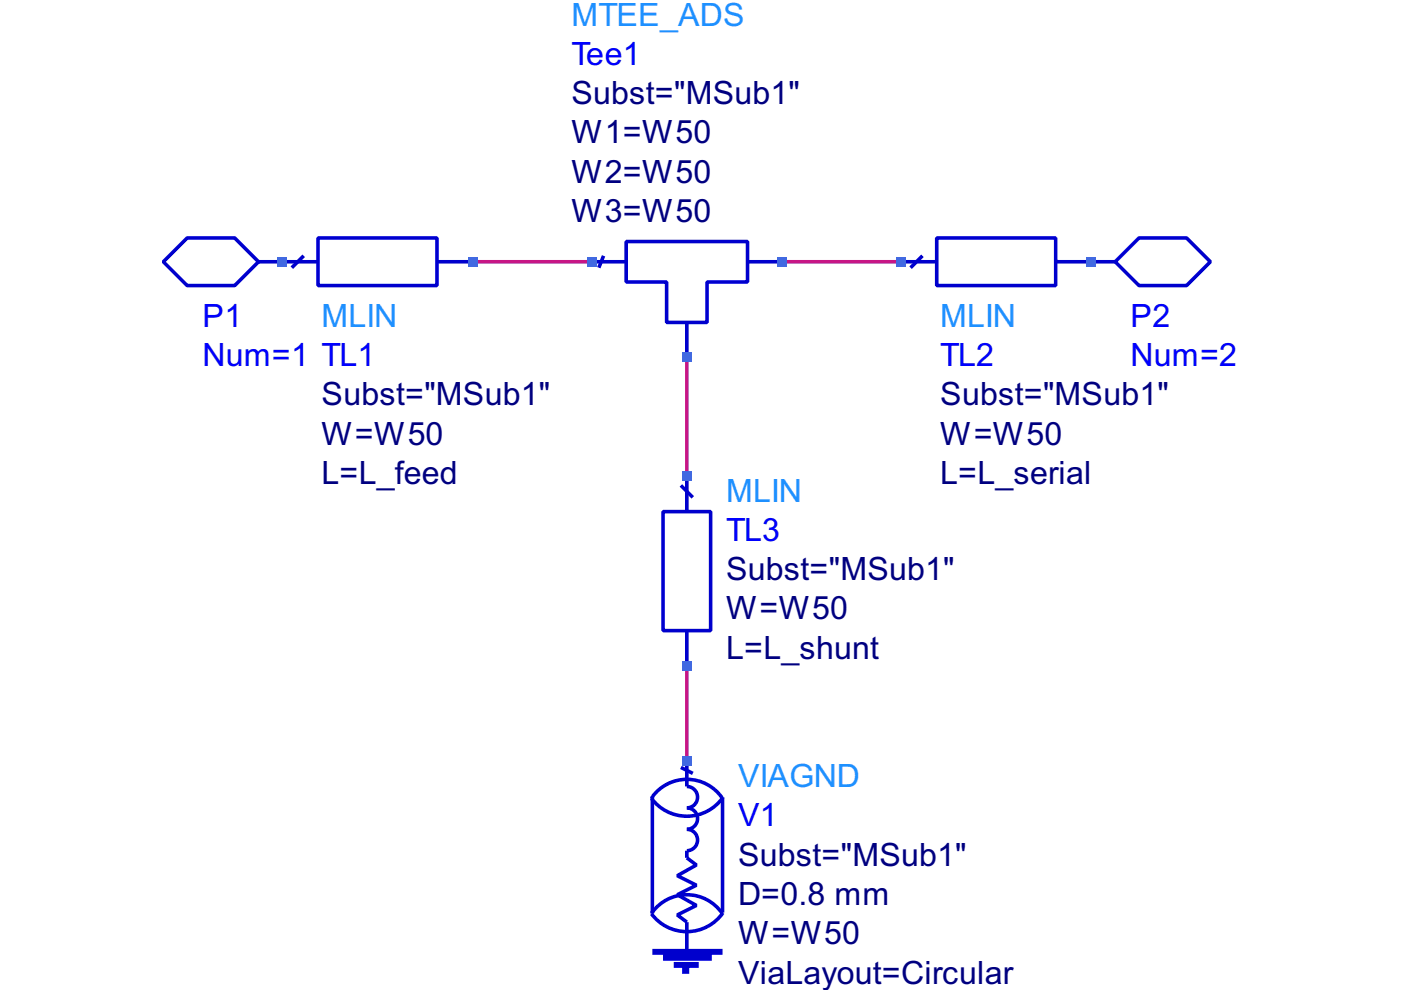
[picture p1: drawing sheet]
<svg xmlns="http://www.w3.org/2000/svg" width="297mm" height="210mm" viewBox="0 0 297 210" stroke-linecap="round" stroke-linejoin="round" font-family="sans-serif">
<path d="M100.2 55.5h25.2M165.8 55.5h25.2M145.6 75.7v25.2M145.6 141.3v20.2" fill="none" stroke="#c71585" stroke-width=".76" stroke-linecap="butt"/>
<g fill="none" stroke="#0000cd" stroke-width=".76" stroke-linecap="butt">
<path d="M54.8 55.5l-5 5h-10.1l-5.1-5 5.1-5h10.1l5 5h5.1M60.6 55.5h6.8M64.4 54.2l-2.5 2.6M67.4 50.5h25.2v10h-25.2zM92.6 55.5h6.9M125.4 55.5h7.4M128 54.2l-1 2.6M132.8 51.2h25.7v8.6h-8.6v8.6h-8.6v-8.6h-8.5zM158.7 55.5h7.1M191.8 55.5h6.8M195.6 54.2l-2.5 2.6M198.6 50.5h25.2v10h-25.2z"/>
<path d="M223.8 55.5h6.8M231.4 55.5h5l5.1 5h10.1l5-5-5-5h-10.1l-5.1 5M145.6 68.4v7.3M140.6 108.5h10.1v25.2h-10.1zM144.4 102.9l2.5 2.5M145.6 101.7v6.8M145.6 133.7v6.8M138.3 168.8v24.9M138.3 168.9a9.1 9.1 0 0 1 14.8 .2M144.4 162.7l2.5 1.3M145.6 161.5v5.3a2.27 2.27 0 0 1 2.3 2.2 2.27 2.27 0 0 1-2.3 2.3 2.27 2.27 0 0 1 2.3 2.3 2.27 2.27 0 0 1-2.3 2.2 2.27 2.27 0 0 1 2.3 2.3 2.27 2.27 0 0 1-2.3 2.3v1.5l2 1.5-4 2.3 4 2-4 2 4 2.3-4 2 2 1.5v6.3M153.2 169v24.5"/>
<path d="M153.3 169.1a9.3 9.3 0 0 1-15.2 .2M138.3 193.4a9.1 9.1 0 0 1 14.8 .2M153.3 193.5a9.3 9.3 0 0 1-15.2 .3"/>
</g>
<path d="M138.3 201.8h14.9M140.6 203.1h10.3M142.9 204.6h5.2M144.6 205.9h1.5" fill="none" stroke="#0000cd" stroke-width="1.3" stroke-linecap="butt"/>
<g fill="#4169e1">
<path d="M58.8 54.5h2.1v2h-2.1z"/>
<path d="M99.2 54.5h2v2h-2z"/>
<path d="M124.4 54.5h2.1v2h-2.1z"/>
<path d="M144.6 160.4h2v2.1h-2z"/>
<path d="M144.6 140.3h2v2h-2z"/>
<path d="M144.6 99.9h2v2h-2z"/>
<path d="M144.6 74.7h2v2h-2z"/>
<path d="M164.8 54.5h2v2h-2z"/>
<path d="M190 54.5h2v2h-2z"/>
<path d="M230.4 54.5h2v2h-2z"/>
</g>
<g font-size="6.8" fill="#1e90ff">
<text x="121.2" y="5.4">MTEE_ADS</text>
<text x="68.2" y="69.3">MLIN</text>
<text x="199.4" y="69.3">MLIN</text>
<text x="154" y="106.4">MLIN</text>
<text x="156.5" y="166.9">VIAGND</text>
</g>
<g font-size="6.8" fill="#00f">
<text x="121.2" y="13.8">Tee1</text>
<text x="43" y="69.3">P1</text>
<text x="239.7" y="69.3">P2</text>
<text x="43" y="77.6">Num=1 TL1</text>
<text x="199.4" y="77.6">TL2</text>
<text x="239.7" y="77.6">Num=2</text>
<text x="154" y="114.7">TL3</text>
<text x="156.5" y="175.2">V1</text>
</g>
<g font-size="6.8" fill="#000080">
<text x="121.2" y="22.1">Subst=&quot;MSub1&quot;</text>
<text x="121.2" y="30.4">W1=W50</text>
<text x="121.2" y="38.7">W2=W50</text>
<text x="121.2" y="47.1">W3=W50</text>
<text x="68.2" y="85.9">Subst=&quot;MSub1&quot;</text>
<text x="199.4" y="85.9">Subst=&quot;MSub1&quot;</text>
<text x="68.2" y="94.2">W=W50</text>
<text x="199.4" y="94.2">W=W50</text>
<text x="68.2" y="102.6">L=L_feed</text>
<text x="199.4" y="102.6">L=L_serial</text>
<text x="154" y="123">Subst=&quot;MSub1&quot;</text>
<text x="154" y="131.3">W=W50</text>
<text x="154" y="139.7">L=L_shunt</text>
<text x="156.5" y="183.6">Subst=&quot;MSub1&quot;</text>
<text x="156.5" y="191.9">D=0.8 mm</text>
<text x="156.5" y="200.2">W=W50</text>
<text x="156.5" y="208.5">ViaLayout=Circular</text>
</g>
</svg>
